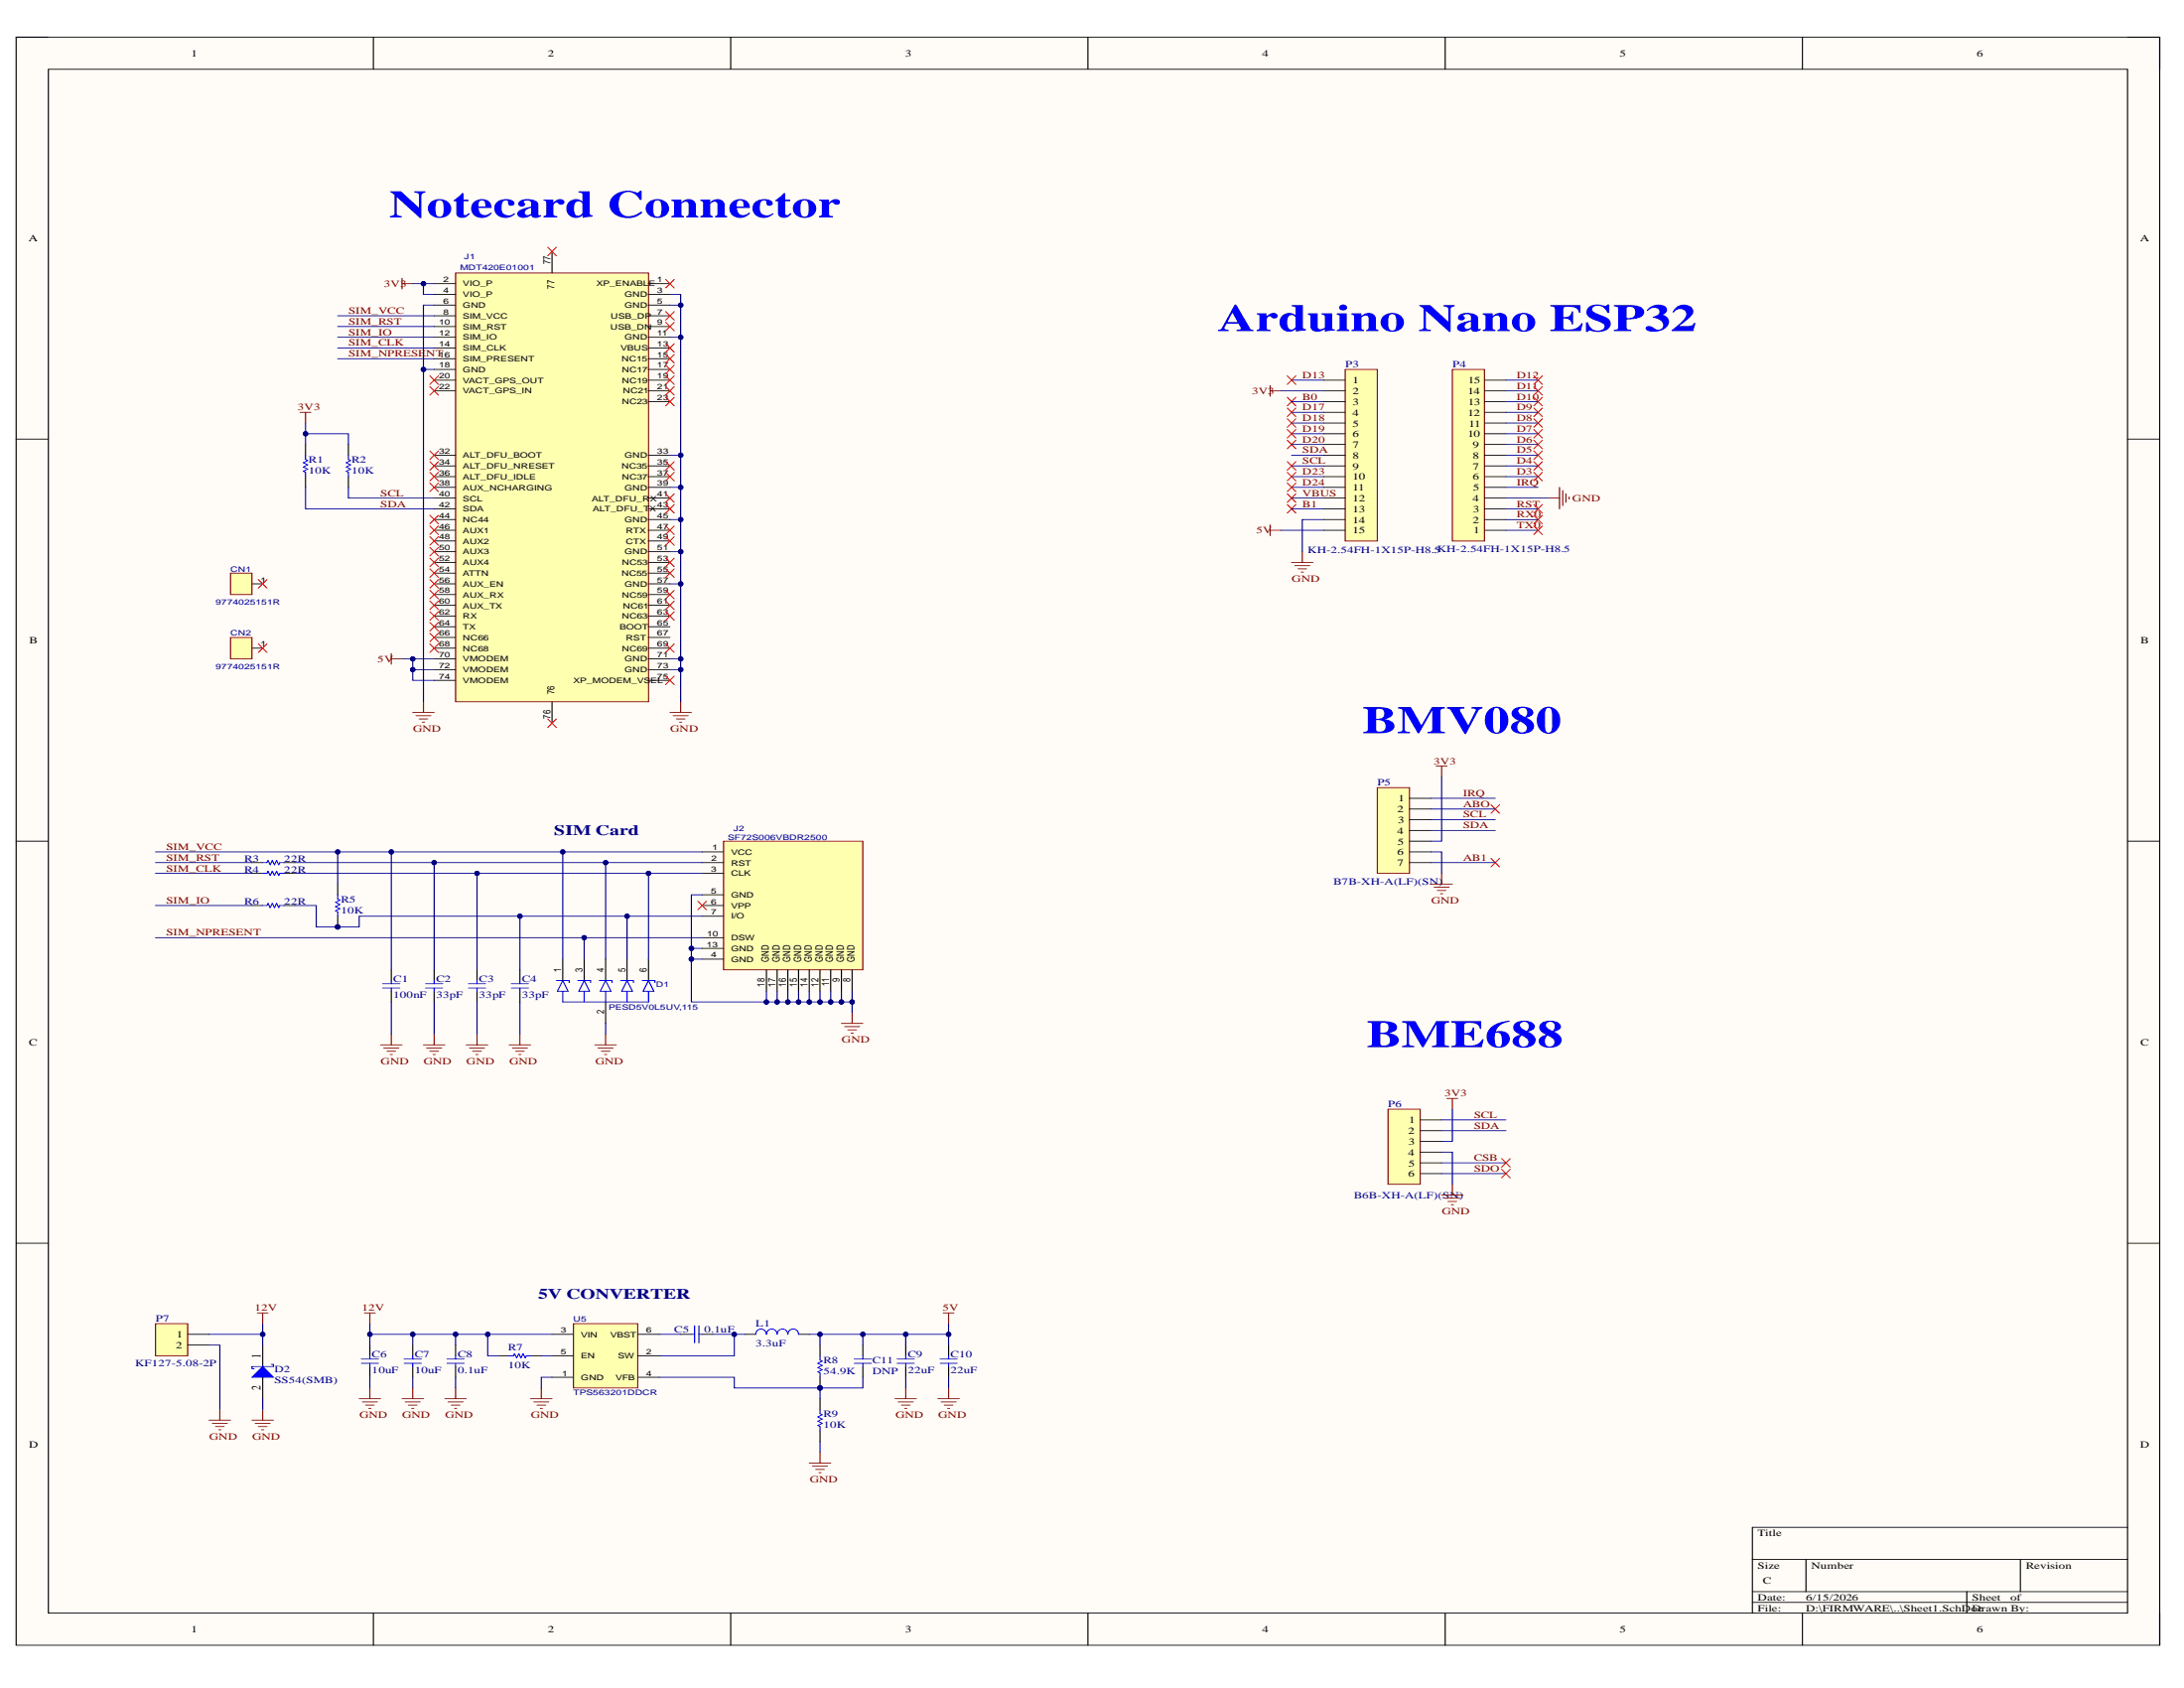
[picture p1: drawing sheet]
# Altium project Fire Detection Device.PrjPcb
1 sheet, 33 parts. Net scope: global (net labels, ports and power ports of the same name join across sheets).
Board file: PCB1.PcbDoc

## Sheet Sheet1.SchDoc
size C; SheetNumber: 1; SheetTotal: 1; SPICEModelCacheIFOIJYOB: <root> / <DocumentId>IFOIJYOB</DocumentId> / <CacheFrame Number="0"> / <Model Name="skydiode" Kind="MDL"> / <Text>*Default Schottky Diode / *Schottky Diode Pinout: A,K / .MODEL SKYDIODE D(EG=0.69 XTI=2)</Text> / </Model> / </CacheFrame> / </root>

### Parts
C1  100nF  [Ceramic capacitor (0402)]
C2  33pF  [Ceramic capacitor (0402)]
C3  33pF  [Ceramic capacitor (0402)]
C4  33pF  [Ceramic capacitor (0402)]
C5  0.1uF  [Ceramic capacitor (0603)]
C6  10uF  [Ceramic capacitor (0805)]
C7  10uF  [Ceramic capacitor (0805)]
C8  0.1uF  [Ceramic capacitor (0805)]
C9  22uF  [Ceramic capacitor (0805)]
C10  22uF  [Ceramic capacitor (0805)]
C11  DNP  [Ceramic capacitor (0603)]
CN1  9774025151R  [SMD-1_BD5.1-D3.5]
CN2  9774025151R  [SMD-1_BD5.1-D3.5]
D1  PESD5V0L5UV,115  [SOT-666-6_L1.6-W1.2-P0.50-LS1.6-TL]
D2  SS54(SMB)  [FP_SS54(SMB)]
J1  MDT420E01001  [CONN-SMD_67P-P0.50_TE_2199119-6]
J2  SF72S006VBDR2500  [NANO-SIM-SMD_SMN-315-ARP7]
L1  3.3uF  [IND-SMD_L7.3-W6.6]
P3  KH-2.54FH-1X15P-H8.5  [HDR-TH_15P-P2.54-V-F]
P4  KH-2.54FH-1X15P-H8.5  [HDR-TH_15P-P2.54-V-F]
P5  B7B-XH-A(LF)(SN)  [CONN-TH_7P-P2.50_B7B-XH-A-LF-SN]
P6  B6B-XH-A(LF)(SN)  [CONN-TH_6P-P2.50_B6B-XH-A-LF-SN]
P7  KF127-5.08-2P  [CONN-TH_P5.08_KF127-5.08-2P]
R1  10K  [Resistor  (0603)]
R2  10K  [Resistor  (0603)]
R3  22R  [Resistor  (0402)]
R4  22R  [Resistor  (0402)]
R5  10K  [Resistor  (0402)]
R6  22R  [Resistor  (0402)]
R7  10K  [Resistor  (0603)]
R8  54.9K  [Resistor  (0603)]
R9  10K  [Resistor  (0603)]
U5  TPS563201DDCR  [SOT-23-6_L2.9-W1.6-P0.95-LS2.8-BR]

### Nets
3V3: J1.2(VIO_P) J1.4(VIO_P) P3.2 P5.5 P6.3 R1.2 R2.2
5V: C9.1 C10.1 C11.2 J1.70(VMODEM) J1.72(VMODEM) J1.74(VMODEM) L1.2 P3.15 R8.2
12V: C6.1 C7.1 C8.1 D2.1(K) P7.1 R7.1 U5.3(VIN)
GND: C1.2 C2.2 C3.2 C4.2 C6.2 C7.2 C8.2 C9.2 C10.2 D1.2 D2.2(A) J1.3(GND) J1.5(GND) J1.6(GND) J1.11(GND) J1.18(GND) J1.33(GND) J1.39(GND) J1.45(GND) J1.51(GND) J1.57(GND) J1.71(GND) J1.73(GND) J2.4(GND) J2.5(GND) J2.8(GND) J2.9(GND) J2.11(GND) J2.12(GND) J2.13(GND) J2.14(GND) J2.15(GND) J2.16(GND) J2.17(GND) J2.18(GND) P3.14 P4.4 P5.6 P6.4 P7.2 R9.1 U5.1(GND)
AB1: P5.7
ABO: P5.2
B0: P3.3
B1: P3.13
CSB: P6.5
D3: P4.6
D4: P4.7
D5: P4.8
D6: P4.9
D7: P4.10
D8: P4.11
D9: P4.12
D10: P4.13
D11: P4.14
D12: P4.15
D13: P3.1
D17: P3.4
D18: P3.5
D19: P3.6
D20: P3.7
D23: P3.10
D24: P3.11
IRQ: P4.5 P5.1
RST: P4.3
RX0: P4.2
SCL: J1.40(SCL) P3.9 P5.3 P6.1 R2.1
SDA: J1.42(SDA) P3.8 P5.4 P6.2 R1.1
SDO: P6.6
SIM_CLK: J1.14(SIM_CLK) R4.1
SIM_IO: J1.12(SIM_IO) R6.1
SIM_NPRESENT: D1.3 J1.16(SIM_PRESENT) J2.10(DSW)
SIM_RST: J1.10(SIM_RST) R3.1
SIM_VCC: C1.1 D1.1 J1.8(SIM_VCC) J2.1(VCC) R5.2
TX0: P4.1
VBUS: P3.12
NetC2_1: C2.1 D1.4 J2.2(RST) R3.2
NetC3_1: C3.1 D1.6 J2.3(CLK) R4.2
NetC4_1: C4.1 D1.5 J2.7(I/O) R5.1 R6.2
NetC5_1: C5.1 L1.1 U5.2(SW)
NetC5_2: C5.2 U5.6(VBST)
NetC11_1: C11.1 R8.1 R9.2 U5.4(VFB)
NetR7_2: R7.2 U5.5(EN)

Not connected (* = marked no-connect by the designer): CN1 1*; CN2 1*; J1 1(XP_ENABLE)* 7(USB_DP)* 9(USB_DN)* 13(VBUS)* 15(NC15)* 17(NC17)* 19(NC19)* 20(VACT_GPS_OUT)* 21(NC21)* 22(VACT_GPS_IN)* 23(NC23)* 32(ALT_DFU_BOOT)* 34(ALT_DFU_NRESET)* 35(NC35)* 36(ALT_DFU_IDLE)* 37(NC37)* 38(AUX_NCHARGING)* 41(ALT_DFU_RX)* 43(ALT_DFU_TX)* 44(NC44)* 46(AUX1)* 47(RTX)* 48(AUX2)* 49(CTX)* 50(AUX3)* 52(AUX4)* 53(NC53)* 54(ATTN)* 55(NC55)* 56(AUX_EN)* 58(AUX_RX)* 59(NC59)* 60(AUX_TX)* 61(NC61)* 62(RX)* 63(NC63)* 64(TX)* 65(BOOT) 66(NC66)* 67(RST) 68(NC68)* 69(NC69)* 75(XP_MODEM_VSEL)* 76* 77*; J2 6(VPP)*

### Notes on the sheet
- Notecard Connector
- Arduino Nano ESP32
- BMV080
- SIM Card
- BME688
- (near U5) 5V CONVERTER
